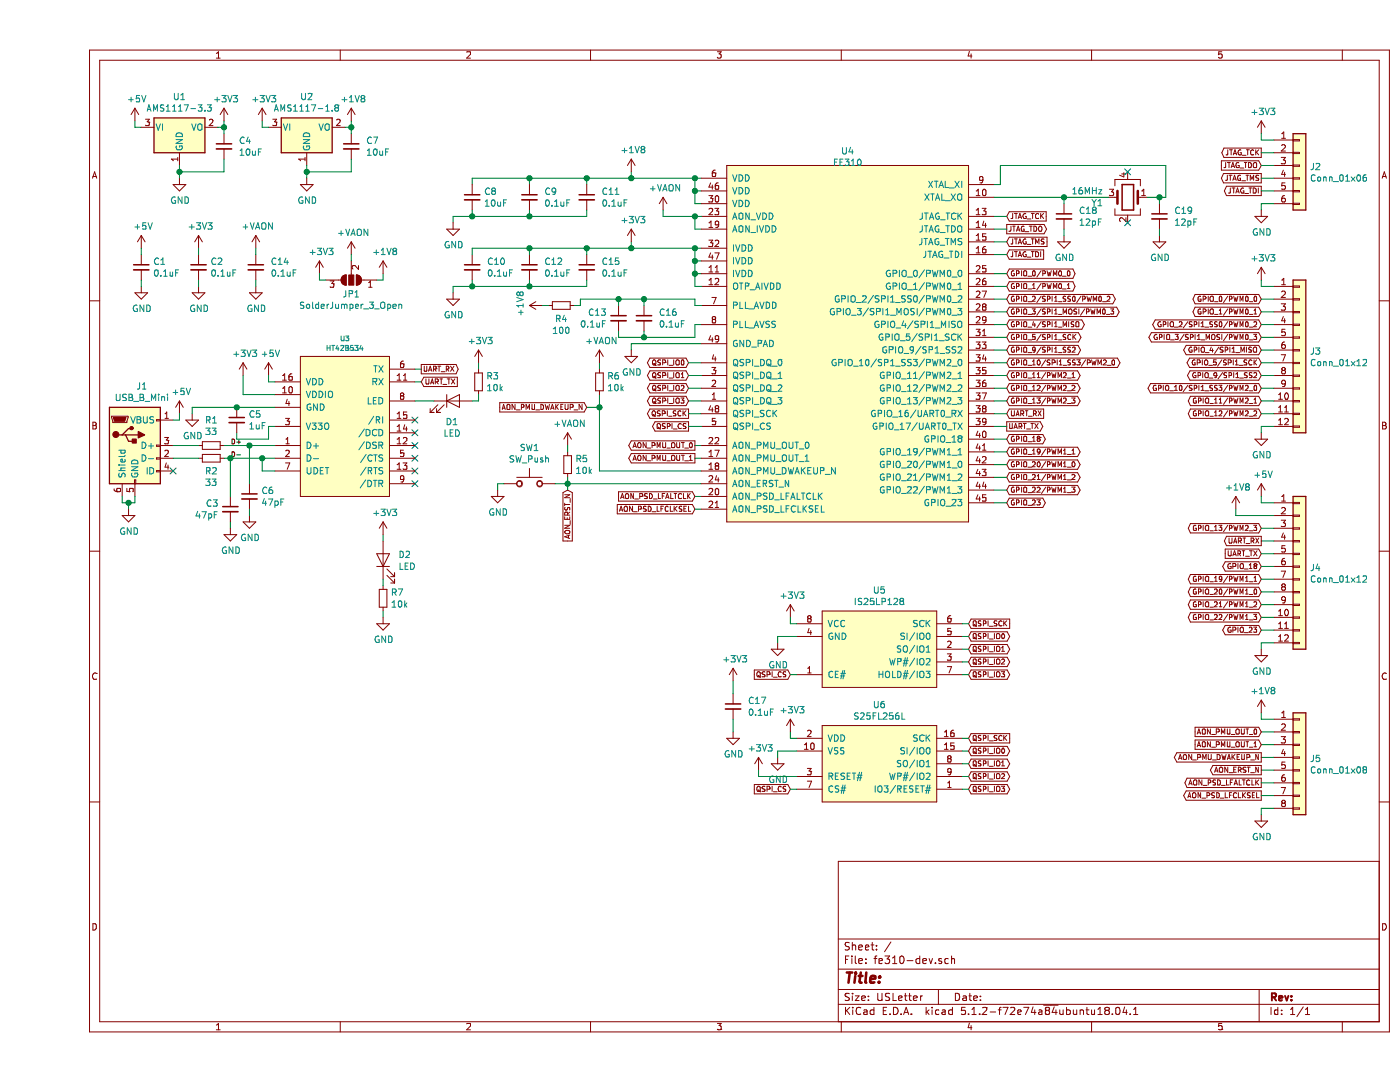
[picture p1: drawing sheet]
EESchema Schematic File Version 4
LIBS:fe310-dev-cache
EELAYER 29 0
EELAYER END
$Descr USLetter 11000 8500
encoding utf-8
Sheet 1 1
Title ""
Date ""
Rev ""
Comp ""
Comment1 ""
Comment2 ""
Comment3 ""
Comment4 ""
$EndDescr
$Comp
L fe310:FE310 U4
U 1 1
P 6350 2700
F 0 "U4" H 6350 4215 50  0000 C CNN
F 1 "FE310" H 6350 4124 50  0000 C CNN
F 2 "Housings_DFN_QFN:QFN-48-1EP_6x6mm_Pitch0.4mm_ThermalVias" H 6350 2750 50  0001 C CNN
F 3 "" H 6350 2750 50  0001 C CNN
	1    6350 2700
	1    0    0    -1  
$EndComp
Wire Wire Line
	5200 1400 5150 1400
Wire Wire Line
	5150 1400 5150 1500
Wire Wire Line
	5150 1500 5200 1500
Wire Wire Line
	5150 1500 5150 1600
Wire Wire Line
	5150 1600 5200 1600
Connection ~ 5150 1500
Connection ~ 5150 1400
Wire Wire Line
	5200 1950 5150 1950
Wire Wire Line
	5150 1950 5150 2050
Wire Wire Line
	5150 2050 5200 2050
Connection ~ 5150 1950
Wire Wire Line
	5150 2050 5150 2150
Wire Wire Line
	5150 2150 5200 2150
Connection ~ 5150 2050
Wire Wire Line
	5150 2150 5150 2250
Wire Wire Line
	5150 2250 5200 2250
Connection ~ 5150 2150
$Comp
L power:GND #PWR0102
U 1 1
P 4650 2750
F 0 "#PWR0102" H 4650 2500 50  0001 C CNN
F 1 "GND" H 4655 2577 50  0000 C CNN
F 2 "" H 4650 2750 50  0001 C CNN
F 3 "" H 4650 2750 50  0001 C CNN
	1    4650 2750
	1    0    0    -1  
$EndComp
$Comp
L Regulator_Linear:AMS1117-1.8 U2
U 1 1
P 2100 1000
F 0 "U2" H 2100 1242 50  0000 C CNN
F 1 "AMS1117-1.8" H 2100 1151 50  0000 C CNN
F 2 "TO_SOT_Packages_SMD:SOT-223-3_TabPin2" H 2100 1200 50  0001 C CNN
F 3 "http://www.advanced-monolithic.com/pdf/ds1117.pdf" H 2200 750 50  0001 C CNN
	1    2100 1000
	1    0    0    -1  
$EndComp
$Comp
L power:+1V8 #PWR0104
U 1 1
P 2450 950
F 0 "#PWR0104" H 2450 800 50  0001 C CNN
F 1 "+1V8" H 2465 1123 50  0000 C CNN
F 2 "" H 2450 950 50  0001 C CNN
F 3 "" H 2450 950 50  0001 C CNN
	1    2450 950 
	1    0    0    -1  
$EndComp
$Comp
L power:+3V3 #PWR0105
U 1 1
P 1750 950
F 0 "#PWR0105" H 1750 800 50  0001 C CNN
F 1 "+3V3" H 1765 1123 50  0000 C CNN
F 2 "" H 1750 950 50  0001 C CNN
F 3 "" H 1750 950 50  0001 C CNN
	1    1750 950 
	1    0    0    -1  
$EndComp
Wire Wire Line
	1800 1000 1750 1000
Wire Wire Line
	1750 1000 1750 950 
Wire Wire Line
	2400 1000 2450 1000
Wire Wire Line
	2450 1000 2450 950 
$Comp
L power:GND #PWR0106
U 1 1
P 2100 1400
F 0 "#PWR0106" H 2100 1150 50  0001 C CNN
F 1 "GND" H 2105 1227 50  0000 C CNN
F 2 "" H 2100 1400 50  0001 C CNN
F 3 "" H 2100 1400 50  0001 C CNN
	1    2100 1400
	1    0    0    -1  
$EndComp
Wire Wire Line
	2100 1400 2100 1350
$Comp
L Device:C_Small C7
U 1 1
P 2450 1150
F 0 "C7" H 2565 1196 50  0000 L CNN
F 1 "10uF" H 2565 1105 50  0000 L CNN
F 2 "Capacitors_SMD:C_0603_HandSoldering" H 2488 1000 50  0001 C CNN
F 3 "~" H 2450 1150 50  0001 C CNN
	1    2450 1150
	1    0    0    -1  
$EndComp
$Comp
L Device:C_Small C4
U 1 1
P 1450 1150
F 0 "C4" H 1565 1196 50  0000 L CNN
F 1 "10uF" H 1565 1105 50  0000 L CNN
F 2 "Capacitors_SMD:C_0603_HandSoldering" H 1488 1000 50  0001 C CNN
F 3 "~" H 1450 1150 50  0001 C CNN
	1    1450 1150
	1    0    0    -1  
$EndComp
Connection ~ 2100 1350
Wire Wire Line
	2100 1350 2100 1300
Wire Wire Line
	2100 1350 2450 1350
$Comp
L Regulator_Linear:AMS1117-3.3 U1
U 1 1
P 1100 1000
F 0 "U1" H 1100 1242 50  0000 C CNN
F 1 "AMS1117-3.3" H 1100 1151 50  0000 C CNN
F 2 "TO_SOT_Packages_SMD:SOT-223-3_TabPin2" H 1100 1200 50  0001 C CNN
F 3 "http://www.advanced-monolithic.com/pdf/ds1117.pdf" H 1200 750 50  0001 C CNN
	1    1100 1000
	1    0    0    -1  
$EndComp
$Comp
L power:+3V3 #PWR0107
U 1 1
P 1450 950
F 0 "#PWR0107" H 1450 800 50  0001 C CNN
F 1 "+3V3" H 1465 1123 50  0000 C CNN
F 2 "" H 1450 950 50  0001 C CNN
F 3 "" H 1450 950 50  0001 C CNN
	1    1450 950 
	1    0    0    -1  
$EndComp
Wire Wire Line
	1400 1000 1450 1000
Wire Wire Line
	1450 1000 1450 950 
Connection ~ 1450 1000
$Comp
L power:+5V #PWR0108
U 1 1
P 750 950
F 0 "#PWR0108" H 750 800 50  0001 C CNN
F 1 "+5V" H 765 1123 50  0000 C CNN
F 2 "" H 750 950 50  0001 C CNN
F 3 "" H 750 950 50  0001 C CNN
	1    750  950 
	1    0    0    -1  
$EndComp
Wire Wire Line
	800  1000 750  1000
$Comp
L power:GND #PWR0109
U 1 1
P 1100 1400
F 0 "#PWR0109" H 1100 1150 50  0001 C CNN
F 1 "GND" H 1105 1227 50  0000 C CNN
F 2 "" H 1100 1400 50  0001 C CNN
F 3 "" H 1100 1400 50  0001 C CNN
	1    1100 1400
	1    0    0    -1  
$EndComp
Wire Wire Line
	1100 1400 1100 1350
Wire Wire Line
	1100 1350 1450 1350
Connection ~ 1100 1350
Wire Wire Line
	1100 1350 1100 1300
$Comp
L fe310:IS25LP128 U5
U 1 1
P 6600 5100
F 0 "U5" H 6600 5565 50  0000 C CNN
F 1 "IS25LP128" H 6600 5474 50  0000 C CNN
F 2 "Housings_SOIC:SO-8_5.3x6.2mm_Pitch1.27mm" H 7150 6000 50  0001 C CNN
F 3 "" H 7150 6000 50  0001 C CNN
	1    6600 5100
	1    0    0    -1  
$EndComp
Text GLabel 7300 4900 2    39   Input ~ 0
QSPI_SCK
Text GLabel 7300 5000 2    39   BiDi ~ 0
QSPI_IO0
Text GLabel 7300 5100 2    39   BiDi ~ 0
QSPI_IO1
Text GLabel 7300 5200 2    39   BiDi ~ 0
QSPI_IO2
Text GLabel 7300 5300 2    39   BiDi ~ 0
QSPI_IO3
Wire Wire Line
	7250 4900 7300 4900
Wire Wire Line
	7300 5000 7250 5000
Wire Wire Line
	7250 5100 7300 5100
Wire Wire Line
	7300 5200 7250 5200
Wire Wire Line
	7250 5300 7300 5300
$Comp
L power:+3V3 #PWR0110
U 1 1
P 5900 4850
F 0 "#PWR0110" H 5900 4700 50  0001 C CNN
F 1 "+3V3" H 5915 5023 50  0000 C CNN
F 2 "" H 5900 4850 50  0001 C CNN
F 3 "" H 5900 4850 50  0001 C CNN
	1    5900 4850
	1    0    0    -1  
$EndComp
Wire Wire Line
	5950 4900 5900 4900
Wire Wire Line
	5900 4900 5900 4850
$Comp
L power:GND #PWR0113
U 1 1
P 5800 5050
F 0 "#PWR0113" H 5800 4800 50  0001 C CNN
F 1 "GND" H 5805 4877 50  0000 C CNN
F 2 "" H 5800 5050 50  0001 C CNN
F 3 "" H 5800 5050 50  0001 C CNN
	1    5800 5050
	1    0    0    -1  
$EndComp
Wire Wire Line
	5950 5000 5800 5000
Wire Wire Line
	5800 5000 5800 5050
$Comp
L power:+3V3 #PWR0114
U 1 1
P 5450 5350
F 0 "#PWR0114" H 5450 5200 50  0001 C CNN
F 1 "+3V3" H 5465 5523 50  0000 C CNN
F 2 "" H 5450 5350 50  0001 C CNN
F 3 "" H 5450 5350 50  0001 C CNN
	1    5450 5350
	1    0    0    -1  
$EndComp
$Comp
L power:GND #PWR0115
U 1 1
P 5450 5750
F 0 "#PWR0115" H 5450 5500 50  0001 C CNN
F 1 "GND" H 5455 5577 50  0000 C CNN
F 2 "" H 5450 5750 50  0001 C CNN
F 3 "" H 5450 5750 50  0001 C CNN
	1    5450 5750
	1    0    0    -1  
$EndComp
$Comp
L Device:C_Small C17
U 1 1
P 5450 5550
F 0 "C17" H 5565 5596 50  0000 L CNN
F 1 "0.1uF" H 5565 5505 50  0000 L CNN
F 2 "Capacitors_SMD:C_0603_HandSoldering" H 5488 5400 50  0001 C CNN
F 3 "~" H 5450 5550 50  0001 C CNN
	1    5450 5550
	1    0    0    -1  
$EndComp
Wire Wire Line
	5450 5750 5450 5650
Text GLabel 5900 5300 0    39   Input ~ 0
QSPI_CS
Wire Wire Line
	5900 5300 5950 5300
Text GLabel 5100 3250 0    39   Output ~ 0
QSPI_SCK
Text GLabel 5100 2850 0    39   BiDi ~ 0
QSPI_IO0
Text GLabel 5100 2950 0    39   BiDi ~ 0
QSPI_IO1
Text GLabel 5100 3050 0    39   BiDi ~ 0
QSPI_IO2
Text GLabel 5100 3150 0    39   BiDi ~ 0
QSPI_IO3
Text GLabel 5100 3350 0    39   Output ~ 0
QSPI_CS
Wire Wire Line
	5100 2850 5200 2850
Wire Wire Line
	5200 2950 5100 2950
Wire Wire Line
	5200 3050 5100 3050
Wire Wire Line
	5200 3150 5100 3150
Wire Wire Line
	5200 3250 5100 3250
Wire Wire Line
	5200 3350 5100 3350
Text GLabel 7600 3250 2    39   Input ~ 0
UART_RX
Text GLabel 7600 3350 2    39   Output ~ 0
UART_TX
Wire Wire Line
	7500 3250 7600 3250
Wire Wire Line
	7600 3350 7500 3350
$Comp
L Device:Crystal_GND24 Y1
U 1 1
P 8550 1550
F 0 "Y1" H 8741 1596 50  0000 L CNN
F 1 "16MHz" H 8741 1505 50  0000 L CNN
F 2 "Crystals:Crystal_SMD_3225-4pin_3.2x2.5mm_HandSoldering" H 8550 1550 50  0001 C CNN
F 3 "~" H 8550 1550 50  0001 C CNN
	1    8550 1550
	-1   0    0    1   
$EndComp
Wire Wire Line
	7500 1450 7550 1450
Wire Wire Line
	7550 1450 7550 1300
Wire Wire Line
	7550 1300 8850 1300
Wire Wire Line
	8850 1300 8850 1550
$Comp
L Device:C_Small C18
U 1 1
P 8050 1700
F 0 "C18" H 8165 1746 50  0000 L CNN
F 1 "12pF" H 8165 1655 50  0000 L CNN
F 2 "Capacitors_SMD:C_0603_HandSoldering" H 8088 1550 50  0001 C CNN
F 3 "~" H 8050 1700 50  0001 C CNN
	1    8050 1700
	1    0    0    -1  
$EndComp
Wire Wire Line
	8050 1550 8400 1550
Text GLabel 7600 1700 2    39   Input ~ 0
JTAG_TCK
Connection ~ 8050 1550
Wire Wire Line
	7500 1550 8050 1550
$Comp
L Device:C_Small C19
U 1 1
P 8800 1700
F 0 "C19" H 8915 1746 50  0000 L CNN
F 1 "12pF" H 8915 1655 50  0000 L CNN
F 2 "Capacitors_SMD:C_0603_HandSoldering" H 8838 1550 50  0001 C CNN
F 3 "~" H 8800 1700 50  0001 C CNN
	1    8800 1700
	1    0    0    -1  
$EndComp
$Comp
L power:GND #PWR0116
U 1 1
P 8050 1850
F 0 "#PWR0116" H 8050 1600 50  0001 C CNN
F 1 "GND" H 8055 1677 50  0000 C CNN
F 2 "" H 8050 1850 50  0001 C CNN
F 3 "" H 8050 1850 50  0001 C CNN
	1    8050 1850
	1    0    0    -1  
$EndComp
$Comp
L power:GND #PWR0117
U 1 1
P 8800 1850
F 0 "#PWR0117" H 8800 1600 50  0001 C CNN
F 1 "GND" H 8805 1677 50  0000 C CNN
F 2 "" H 8800 1850 50  0001 C CNN
F 3 "" H 8800 1850 50  0001 C CNN
	1    8800 1850
	1    0    0    -1  
$EndComp
Text GLabel 7600 1800 2    39   Output ~ 0
JTAG_TDO
Text GLabel 7600 1900 2    39   Input ~ 0
JTAG_TMS
Text GLabel 7600 2000 2    39   Input ~ 0
JTAG_TDI
Wire Wire Line
	7500 1700 7600 1700
Wire Wire Line
	7500 1800 7600 1800
Wire Wire Line
	7500 1900 7600 1900
Wire Wire Line
	7500 2000 7600 2000
NoConn ~ 8550 1750
NoConn ~ 8550 1350
$Comp
L Device:R_Small R5
U 1 1
P 4150 3650
F 0 "R5" H 4209 3696 50  0000 L CNN
F 1 "10k" H 4209 3605 50  0000 L CNN
F 2 "Resistors_SMD:R_0603_HandSoldering" H 4150 3650 50  0001 C CNN
F 3 "~" H 4150 3650 50  0001 C CNN
	1    4150 3650
	1    0    0    -1  
$EndComp
Wire Wire Line
	5200 3800 4150 3800
Wire Wire Line
	4150 3800 4150 3750
$Comp
L Switch:SW_Push SW1
U 1 1
P 3850 3800
F 0 "SW1" H 3850 4085 50  0000 C CNN
F 1 "SW_Push" H 3850 3994 50  0000 C CNN
F 2 "Buttons_Switches_SMD:SW_SPST_PTS645" H 3850 4000 50  0001 C CNN
F 3 "" H 3850 4000 50  0001 C CNN
	1    3850 3800
	1    0    0    -1  
$EndComp
$Comp
L power:GND #PWR0119
U 1 1
P 3600 3850
F 0 "#PWR0119" H 3600 3600 50  0001 C CNN
F 1 "GND" H 3605 3677 50  0000 C CNN
F 2 "" H 3600 3850 50  0001 C CNN
F 3 "" H 3600 3850 50  0001 C CNN
	1    3600 3850
	1    0    0    -1  
$EndComp
Wire Wire Line
	3600 3800 3600 3850
Wire Wire Line
	3600 3800 3650 3800
Wire Wire Line
	4050 3800 4150 3800
Connection ~ 4150 3800
Text GLabel 5150 3500 0    39   Output ~ 0
AON_PMU_OUT_0
Text GLabel 5150 3600 0    39   Output ~ 0
AON_PMU_OUT_1
Text GLabel 4300 3200 0    39   Input ~ 0
AON_PMU_DWAKEUP_N
Text GLabel 5150 3900 0    39   Input ~ 0
AON_PSD_LFALTCLK
Text GLabel 5150 4000 0    39   Input ~ 0
AON_PSD_LFCLKSEL
Wire Wire Line
	5150 4000 5200 4000
Wire Wire Line
	5200 3900 5150 3900
Wire Wire Line
	5200 3600 5150 3600
Wire Wire Line
	5150 3500 5200 3500
$Comp
L Connector:USB_B_Mini J1
U 1 1
P 750 3500
F 0 "J1" H 805 3967 50  0000 C CNN
F 1 "USB_B_Mini" H 805 3876 50  0000 C CNN
F 2 "Connectors:USB_Mini-B" H 900 3450 50  0001 C CNN
F 3 "~" H 900 3450 50  0001 C CNN
	1    750  3500
	1    0    0    -1  
$EndComp
$Comp
L power:GND #PWR0120
U 1 1
P 700 4000
F 0 "#PWR0120" H 700 3750 50  0001 C CNN
F 1 "GND" H 705 3827 50  0000 C CNN
F 2 "" H 700 4000 50  0001 C CNN
F 3 "" H 700 4000 50  0001 C CNN
	1    700  4000
	1    0    0    -1  
$EndComp
Wire Wire Line
	750  3900 750  3950
Wire Wire Line
	750  3950 700  3950
Wire Wire Line
	650  3950 650  3900
Wire Wire Line
	700  4000 700  3950
Connection ~ 700  3950
Wire Wire Line
	1050 3300 1100 3300
NoConn ~ 1050 3700
$Comp
L power:GND #PWR0121
U 1 1
P 1200 3250
F 0 "#PWR0121" H 1200 3000 50  0001 C CNN
F 1 "GND" H 1205 3077 50  0000 C CNN
F 2 "" H 1200 3250 50  0001 C CNN
F 3 "" H 1200 3250 50  0001 C CNN
	1    1200 3250
	1    0    0    -1  
$EndComp
Wire Wire Line
	1200 3200 1200 3250
$Comp
L power:+3V3 #PWR0122
U 1 1
P 1600 2950
F 0 "#PWR0122" H 1600 2800 50  0001 C CNN
F 1 "+3V3" H 1615 3123 50  0000 C CNN
F 2 "" H 1600 2950 50  0001 C CNN
F 3 "" H 1600 2950 50  0001 C CNN
	1    1600 2950
	1    0    0    -1  
$EndComp
Wire Wire Line
	1850 3100 1600 3100
Wire Wire Line
	1600 3100 1600 2950
Text GLabel 3000 3000 2    39   Input ~ 0
UART_TX
Wire Wire Line
	3000 3000 2950 3000
Text GLabel 3000 2900 2    39   Output ~ 0
UART_RX
Wire Wire Line
	2950 2900 3000 2900
Wire Wire Line
	1850 3700 1750 3700
Wire Wire Line
	1750 3700 1750 3600
Wire Wire Line
	1750 3600 1850 3600
NoConn ~ 2950 3800
NoConn ~ 2950 3700
NoConn ~ 2950 3600
NoConn ~ 2950 3500
NoConn ~ 2950 3400
NoConn ~ 2950 3300
Wire Wire Line
	1450 1000 1450 1050
Wire Wire Line
	1450 1250 1450 1350
Wire Wire Line
	2450 1250 2450 1350
Wire Wire Line
	2450 1050 2450 1000
Connection ~ 2450 1000
Wire Wire Line
	5450 5350 5450 5450
Wire Wire Line
	8050 1600 8050 1550
Wire Wire Line
	8700 1550 8800 1550
Wire Wire Line
	8050 1800 8050 1850
Wire Wire Line
	8800 1800 8800 1850
Wire Wire Line
	8800 1600 8800 1550
Connection ~ 8800 1550
Wire Wire Line
	8800 1550 8850 1550
$Comp
L Device:C_Small C2
U 1 1
P 1250 2100
F 0 "C2" H 1342 2146 50  0000 L CNN
F 1 "0.1uF" H 1342 2055 50  0000 L CNN
F 2 "Capacitors_SMD:C_0603_HandSoldering" H 1250 2100 50  0001 C CNN
F 3 "~" H 1250 2100 50  0001 C CNN
	1    1250 2100
	1    0    0    -1  
$EndComp
$Comp
L power:+3V3 #PWR0123
U 1 1
P 1250 1950
F 0 "#PWR0123" H 1250 1800 50  0001 C CNN
F 1 "+3V3" H 1265 2123 50  0000 C CNN
F 2 "" H 1250 1950 50  0001 C CNN
F 3 "" H 1250 1950 50  0001 C CNN
	1    1250 1950
	1    0    0    -1  
$EndComp
Wire Wire Line
	1250 2000 1250 1950
$Comp
L power:GND #PWR0124
U 1 1
P 1250 2250
F 0 "#PWR0124" H 1250 2000 50  0001 C CNN
F 1 "GND" H 1255 2077 50  0000 C CNN
F 2 "" H 1250 2250 50  0001 C CNN
F 3 "" H 1250 2250 50  0001 C CNN
	1    1250 2250
	1    0    0    -1  
$EndComp
Wire Wire Line
	1250 2250 1250 2200
$Comp
L power:GND #PWR0125
U 1 1
P 800 2250
F 0 "#PWR0125" H 800 2000 50  0001 C CNN
F 1 "GND" H 805 2077 50  0000 C CNN
F 2 "" H 800 2250 50  0001 C CNN
F 3 "" H 800 2250 50  0001 C CNN
	1    800  2250
	1    0    0    -1  
$EndComp
$Comp
L power:+5V #PWR0126
U 1 1
P 1100 3250
F 0 "#PWR0126" H 1100 3100 50  0001 C CNN
F 1 "+5V" H 1115 3423 50  0000 C CNN
F 2 "" H 1100 3250 50  0001 C CNN
F 3 "" H 1100 3250 50  0001 C CNN
	1    1100 3250
	1    0    0    -1  
$EndComp
Wire Wire Line
	1100 3300 1100 3250
$Comp
L power:+5V #PWR0127
U 1 1
P 1800 2950
F 0 "#PWR0127" H 1800 2800 50  0001 C CNN
F 1 "+5V" H 1815 3123 50  0000 C CNN
F 2 "" H 1800 2950 50  0001 C CNN
F 3 "" H 1800 2950 50  0001 C CNN
	1    1800 2950
	1    0    0    -1  
$EndComp
Wire Wire Line
	1800 2950 1800 3000
Wire Wire Line
	1800 3000 1850 3000
$Comp
L Device:C_Small C1
U 1 1
P 800 2100
F 0 "C1" H 892 2146 50  0000 L CNN
F 1 "0.1uF" H 892 2055 50  0000 L CNN
F 2 "Capacitors_SMD:C_0603_HandSoldering" H 800 2100 50  0001 C CNN
F 3 "~" H 800 2100 50  0001 C CNN
	1    800  2100
	1    0    0    -1  
$EndComp
Wire Wire Line
	800  2250 800  2200
$Comp
L power:+5V #PWR0128
U 1 1
P 800 1950
F 0 "#PWR0128" H 800 1800 50  0001 C CNN
F 1 "+5V" H 815 2123 50  0000 C CNN
F 2 "" H 800 1950 50  0001 C CNN
F 3 "" H 800 1950 50  0001 C CNN
	1    800  1950
	1    0    0    -1  
$EndComp
Wire Wire Line
	800  2000 800  1950
$Comp
L Device:R_Small R1
U 1 1
P 1350 3500
F 0 "R1" V 1546 3500 50  0000 C CNN
F 1 "33" V 1455 3500 50  0000 C CNN
F 2 "Resistors_SMD:R_0603_HandSoldering" H 1350 3500 50  0001 C CNN
F 3 "~" H 1350 3500 50  0001 C CNN
	1    1350 3500
	0    -1   -1   0   
$EndComp
$Comp
L Device:R_Small R2
U 1 1
P 1350 3600
F 0 "R2" V 1246 3600 50  0000 C CNN
F 1 "33" V 1155 3600 50  0000 C CNN
F 2 "Resistors_SMD:R_0603_HandSoldering" H 1350 3600 50  0001 C CNN
F 3 "~" H 1350 3600 50  0001 C CNN
	1    1350 3600
	0    -1   -1   0   
$EndComp
Wire Wire Line
	1050 3500 1250 3500
Wire Wire Line
	1050 3600 1250 3600
Connection ~ 1750 3600
Wire Wire Line
	1450 3500 1650 3500
Wire Wire Line
	700  3950 650  3950
$Comp
L Device:C_Small C5
U 1 1
P 1550 3300
F 0 "C5" H 1642 3346 50  0000 L CNN
F 1 "1uF" H 1642 3255 50  0000 L CNN
F 2 "Capacitors_SMD:C_0603_HandSoldering" H 1550 3300 50  0001 C CNN
F 3 "~" H 1550 3300 50  0001 C CNN
	1    1550 3300
	1    0    0    -1  
$EndComp
Wire Wire Line
	1550 3450 1550 3400
Wire Wire Line
	1200 3200 1550 3200
Connection ~ 1550 3200
Wire Wire Line
	1550 3200 1850 3200
$Comp
L Device:LED D1
U 1 1
P 3250 3150
F 0 "D1" H 3241 2988 50  0000 C CNN
F 1 "LED" H 3241 2897 50  0000 C CNN
F 2 "LEDs:LED_0603_HandSoldering" H 3250 3150 50  0001 C CNN
F 3 "~" H 3250 3150 50  0001 C CNN
	1    3250 3150
	1    0    0    -1  
$EndComp
Wire Wire Line
	2950 3150 3100 3150
$Comp
L Device:R_Small R3
U 1 1
P 3450 3000
F 0 "R3" H 3509 3046 50  0000 L CNN
F 1 "10k" H 3509 2955 50  0000 L CNN
F 2 "Resistors_SMD:R_0603_HandSoldering" H 3450 3000 50  0001 C CNN
F 3 "~" H 3450 3000 50  0001 C CNN
	1    3450 3000
	1    0    0    -1  
$EndComp
Wire Wire Line
	3400 3150 3450 3150
Wire Wire Line
	3450 3150 3450 3100
$Comp
L power:+3V3 #PWR0129
U 1 1
P 3450 2850
F 0 "#PWR0129" H 3450 2700 50  0001 C CNN
F 1 "+3V3" H 3465 3023 50  0000 C CNN
F 2 "" H 3450 2850 50  0001 C CNN
F 3 "" H 3450 2850 50  0001 C CNN
	1    3450 2850
	1    0    0    -1  
$EndComp
Wire Wire Line
	3450 2850 3450 2900
$Comp
L fe310:HT42B534 U3
U 1 1
P 2400 3350
F 0 "U3" H 2400 4041 39  0000 C CNN
F 1 "HT42B534" H 2400 3966 39  0000 C CNN
F 2 "Housings_SOIC:SOIC-16_3.9x9.9mm_Pitch1.27mm" H 2400 3400 39  0001 C CNN
F 3 "" H 2400 3400 39  0001 C CNN
	1    2400 3350
	1    0    0    -1  
$EndComp
Wire Wire Line
	1850 3350 1800 3350
Wire Wire Line
	1800 3350 1800 3450
Wire Wire Line
	1800 3450 1550 3450
$Comp
L Device:C_Small C6
U 1 1
P 1650 3900
F 0 "C6" H 1742 3946 50  0000 L CNN
F 1 "47pF" H 1742 3855 50  0000 L CNN
F 2 "Capacitors_SMD:C_0603_HandSoldering" H 1650 3900 50  0001 C CNN
F 3 "~" H 1650 3900 50  0001 C CNN
	1    1650 3900
	1    0    0    -1  
$EndComp
Wire Wire Line
	1450 3600 1500 3600
$Comp
L Device:C_Small C3
U 1 1
P 1500 4000
F 0 "C3" H 1409 4046 50  0000 R CNN
F 1 "47pF" H 1409 3955 50  0000 R CNN
F 2 "Capacitors_SMD:C_0603_HandSoldering" H 1500 4000 50  0001 C CNN
F 3 "~" H 1500 4000 50  0001 C CNN
	1    1500 4000
	1    0    0    -1  
$EndComp
Wire Wire Line
	1500 3900 1500 3600
Connection ~ 1500 3600
Wire Wire Line
	1500 3600 1750 3600
Wire Wire Line
	1650 3800 1650 3500
Connection ~ 1650 3500
Wire Wire Line
	1650 3500 1850 3500
$Comp
L power:GND #PWR0130
U 1 1
P 1500 4150
F 0 "#PWR0130" H 1500 3900 50  0001 C CNN
F 1 "GND" H 1505 3977 50  0000 C CNN
F 2 "" H 1500 4150 50  0001 C CNN
F 3 "" H 1500 4150 50  0001 C CNN
	1    1500 4150
	1    0    0    -1  
$EndComp
Wire Wire Line
	1500 4150 1500 4100
$Comp
L power:GND #PWR0131
U 1 1
P 1650 4050
F 0 "#PWR0131" H 1650 3800 50  0001 C CNN
F 1 "GND" H 1655 3877 50  0000 C CNN
F 2 "" H 1650 4050 50  0001 C CNN
F 3 "" H 1650 4050 50  0001 C CNN
	1    1650 4050
	1    0    0    -1  
$EndComp
Wire Wire Line
	1650 4050 1650 4000
Wire Wire Line
	4400 3100 4400 3200
Wire Wire Line
	4400 3700 5200 3700
Wire Wire Line
	4300 3200 4400 3200
Connection ~ 4400 3200
Wire Wire Line
	4400 3200 4400 3700
$Comp
L Device:R_Small R6
U 1 1
P 4400 3000
F 0 "R6" H 4459 3046 50  0000 L CNN
F 1 "10k" H 4459 2955 50  0000 L CNN
F 2 "Resistors_SMD:R_0603_HandSoldering" H 4400 3000 50  0001 C CNN
F 3 "~" H 4400 3000 50  0001 C CNN
	1    4400 3000
	1    0    0    -1  
$EndComp
Wire Wire Line
	4400 2900 4400 2850
$Comp
L Connector_Generic:Conn_01x12 J3
U 1 1
P 9900 2750
F 0 "J3" H 9980 2742 50  0000 L CNN
F 1 "Conn_01x12" H 9980 2651 50  0000 L CNN
F 2 "Pin_Headers:Pin_Header_Straight_1x12_Pitch2.54mm" H 9900 2750 50  0001 C CNN
F 3 "~" H 9900 2750 50  0001 C CNN
	1    9900 2750
	1    0    0    -1  
$EndComp
$Comp
L Connector_Generic:Conn_01x06 J2
U 1 1
P 9900 1300
F 0 "J2" H 9980 1292 50  0000 L CNN
F 1 "Conn_01x06" H 9980 1201 50  0000 L CNN
F 2 "Pin_Headers:Pin_Header_Straight_1x06_Pitch2.54mm" H 9900 1300 50  0001 C CNN
F 3 "~" H 9900 1300 50  0001 C CNN
	1    9900 1300
	1    0    0    -1  
$EndComp
Text GLabel 9600 1200 0    39   Output ~ 0
JTAG_TCK
Text GLabel 9600 1300 0    39   Input ~ 0
JTAG_TDO
Text GLabel 9600 1400 0    39   Output ~ 0
JTAG_TMS
Text GLabel 9600 1500 0    39   Output ~ 0
JTAG_TDI
Wire Wire Line
	9600 1200 9700 1200
Wire Wire Line
	9700 1300 9600 1300
Wire Wire Line
	9600 1400 9700 1400
Wire Wire Line
	9600 1500 9700 1500
$Comp
L power:GND #PWR0133
U 1 1
P 9600 1650
F 0 "#PWR0133" H 9600 1400 50  0001 C CNN
F 1 "GND" H 9605 1477 50  0000 C CNN
F 2 "" H 9600 1650 50  0001 C CNN
F 3 "" H 9600 1650 50  0001 C CNN
	1    9600 1650
	1    0    0    -1  
$EndComp
Wire Wire Line
	9700 1600 9600 1600
Wire Wire Line
	9600 1600 9600 1650
$Comp
L power:+3V3 #PWR0134
U 1 1
P 9600 1050
F 0 "#PWR0134" H 9600 900 50  0001 C CNN
F 1 "+3V3" H 9615 1223 50  0000 C CNN
F 2 "" H 9600 1050 50  0001 C CNN
F 3 "" H 9600 1050 50  0001 C CNN
	1    9600 1050
	1    0    0    -1  
$EndComp
Wire Wire Line
	9700 1100 9600 1100
Wire Wire Line
	9600 1100 9600 1050
Text GLabel 7600 2150 2    39   BiDi ~ 0
GPIO_0/PWM0_0
Text GLabel 7600 2250 2    39   BiDi ~ 0
GPIO_1/PWM0_1
Text GLabel 7600 2350 2    39   BiDi ~ 0
GPIO_2/SPI1_SS0/PWM0_2
Text GLabel 7600 2450 2    39   BiDi ~ 0
GPIO_3/SPI1_MOSI/PWM0_3
Text GLabel 7600 2550 2    39   BiDi ~ 0
GPIO_4/SPI1_MISO
Text GLabel 7600 2650 2    39   BiDi ~ 0
GPIO_5/SPI1_SCK
Text GLabel 7600 2750 2    39   BiDi ~ 0
GPIO_9/SPI1_SS2
Text GLabel 7600 2850 2    39   BiDi ~ 0
GPIO_10/SPI1_SS3/PWM2_0
Text GLabel 7600 2950 2    39   BiDi ~ 0
GPIO_11/PWM2_1
Text GLabel 7600 3050 2    39   BiDi ~ 0
GPIO_12/PWM2_2
Text GLabel 7600 3150 2    39   BiDi ~ 0
GPIO_13/PWM2_3
Text GLabel 7600 3450 2    39   BiDi ~ 0
GPIO_18
Text GLabel 7600 3550 2    39   BiDi ~ 0
GPIO_19/PWM1_1
Text GLabel 7600 3650 2    39   BiDi ~ 0
GPIO_20/PWM1_0
Text GLabel 7600 3750 2    39   BiDi ~ 0
GPIO_21/PWM1_2
Text GLabel 7600 3850 2    39   BiDi ~ 0
GPIO_22/PWM1_3
Text GLabel 7600 3950 2    39   BiDi ~ 0
GPIO_23
Wire Wire Line
	7500 2150 7600 2150
Wire Wire Line
	7500 2250 7600 2250
Wire Wire Line
	7500 2350 7600 2350
Wire Wire Line
	7500 2450 7600 2450
Wire Wire Line
	7500 2550 7600 2550
Wire Wire Line
	7500 2650 7600 2650
Wire Wire Line
	7500 2750 7600 2750
Wire Wire Line
	7500 2850 7600 2850
Wire Wire Line
	7500 2950 7600 2950
Wire Wire Line
	7500 3050 7600 3050
Wire Wire Line
	7500 3150 7600 3150
Wire Wire Line
	7500 3450 7600 3450
Wire Wire Line
	7600 3550 7500 3550
Wire Wire Line
	7500 3650 7600 3650
Wire Wire Line
	7500 3750 7600 3750
Wire Wire Line
	7500 3850 7600 3850
Wire Wire Line
	7500 3950 7600 3950
Text GLabel 9600 2350 0    39   BiDi ~ 0
GPIO_0/PWM0_0
Text GLabel 9600 2450 0    39   BiDi ~ 0
GPIO_1/PWM0_1
Text GLabel 9600 2550 0    39   BiDi ~ 0
GPIO_2/SPI1_SS0/PWM0_2
Text GLabel 9600 2650 0    39   BiDi ~ 0
GPIO_3/SPI1_MOSI/PWM0_3
Text GLabel 9600 2750 0    39   BiDi ~ 0
GPIO_4/SPI1_MISO
Text GLabel 9600 2850 0    39   BiDi ~ 0
GPIO_5/SPI1_SCK
Text GLabel 9600 2950 0    39   BiDi ~ 0
GPIO_9/SPI1_SS2
Text GLabel 9600 3050 0    39   BiDi ~ 0
GPIO_10/SPI1_SS3/PWM2_0
Text GLabel 9600 3150 0    39   BiDi ~ 0
GPIO_11/PWM2_1
Text GLabel 9600 3250 0    39   BiDi ~ 0
GPIO_12/PWM2_2
$Comp
L Connector_Generic:Conn_01x12 J4
U 1 1
P 9900 4450
F 0 "J4" H 9980 4442 50  0000 L CNN
F 1 "Conn_01x12" H 9980 4351 50  0000 L CNN
F 2 "Pin_Headers:Pin_Header_Straight_1x12_Pitch2.54mm" H 9900 4450 50  0001 C CNN
F 3 "~" H 9900 4450 50  0001 C CNN
	1    9900 4450
	1    0    0    -1  
$EndComp
Text GLabel 9600 4150 0    39   BiDi ~ 0
GPIO_13/PWM2_3
Text GLabel 9600 4250 0    39   Output ~ 0
UART_RX
Text GLabel 9600 4350 0    39   Input ~ 0
UART_TX
Text GLabel 9600 4450 0    39   BiDi ~ 0
GPIO_18
Text GLabel 9600 4550 0    39   BiDi ~ 0
GPIO_19/PWM1_1
Text GLabel 9600 4650 0    39   BiDi ~ 0
GPIO_20/PWM1_0
Text GLabel 9600 4750 0    39   BiDi ~ 0
GPIO_21/PWM1_2
Text GLabel 9600 4850 0    39   BiDi ~ 0
GPIO_22/PWM1_3
Text GLabel 9600 4950 0    39   BiDi ~ 0
GPIO_23
$Comp
L power:GND #PWR0135
U 1 1
P 9600 3400
F 0 "#PWR0135" H 9600 3150 50  0001 C CNN
F 1 "GND" H 9605 3227 50  0000 C CNN
F 2 "" H 9600 3400 50  0001 C CNN
F 3 "" H 9600 3400 50  0001 C CNN
	1    9600 3400
	1    0    0    -1  
$EndComp
Wire Wire Line
	9600 3400 9600 3350
Wire Wire Line
	9600 3350 9700 3350
Wire Wire Line
	9600 3250 9700 3250
Wire Wire Line
	9600 3150 9700 3150
Wire Wire Line
	9600 3050 9700 3050
Wire Wire Line
	9600 2950 9700 2950
Wire Wire Line
	9600 2850 9700 2850
Wire Wire Line
	9600 2750 9700 2750
Wire Wire Line
	9600 2650 9700 2650
Wire Wire Line
	9600 2550 9700 2550
Wire Wire Line
	9600 2450 9700 2450
Wire Wire Line
	9600 2350 9700 2350
$Comp
L power:+3V3 #PWR0136
U 1 1
P 9600 2200
F 0 "#PWR0136" H 9600 2050 50  0001 C CNN
F 1 "+3V3" H 9615 2373 50  0000 C CNN
F 2 "" H 9600 2200 50  0001 C CNN
F 3 "" H 9600 2200 50  0001 C CNN
	1    9600 2200
	1    0    0    -1  
$EndComp
Wire Wire Line
	9600 2200 9600 2250
Wire Wire Line
	9600 2250 9700 2250
$Comp
L power:+1V8 #PWR0137
U 1 1
P 9400 4000
F 0 "#PWR0137" H 9400 3850 50  0001 C CNN
F 1 "+1V8" H 9415 4173 50  0000 C CNN
F 2 "" H 9400 4000 50  0001 C CNN
F 3 "" H 9400 4000 50  0001 C CNN
	1    9400 4000
	1    0    0    -1  
$EndComp
$Comp
L power:+5V #PWR0138
U 1 1
P 9600 3900
F 0 "#PWR0138" H 9600 3750 50  0001 C CNN
F 1 "+5V" H 9615 4073 50  0000 C CNN
F 2 "" H 9600 3900 50  0001 C CNN
F 3 "" H 9600 3900 50  0001 C CNN
	1    9600 3900
	1    0    0    -1  
$EndComp
Wire Wire Line
	9600 3900 9600 3950
Wire Wire Line
	9600 3950 9700 3950
Wire Wire Line
	9700 4050 9400 4050
Wire Wire Line
	9400 4050 9400 4000
Wire Wire Line
	9600 4150 9700 4150
Wire Wire Line
	9700 4250 9600 4250
Wire Wire Line
	9600 4350 9700 4350
Wire Wire Line
	9700 4450 9600 4450
Wire Wire Line
	9600 4550 9700 4550
Wire Wire Line
	9600 4650 9700 4650
Wire Wire Line
	9600 4750 9700 4750
Wire Wire Line
	9700 4850 9600 4850
Wire Wire Line
	9600 4950 9700 4950
$Comp
L power:GND #PWR0139
U 1 1
P 9600 5100
F 0 "#PWR0139" H 9600 4850 50  0001 C CNN
F 1 "GND" H 9605 4927 50  0000 C CNN
F 2 "" H 9600 5100 50  0001 C CNN
F 3 "" H 9600 5100 50  0001 C CNN
	1    9600 5100
	1    0    0    -1  
$EndComp
Wire Wire Line
	9700 5050 9600 5050
Wire Wire Line
	9600 5050 9600 5100
Wire Wire Line
	9600 5750 9700 5750
Wire Wire Line
	9700 5850 9600 5850
Wire Wire Line
	9600 5950 9700 5950
Wire Wire Line
	9600 6050 9700 6050
$Comp
L power:GND #PWR0140
U 1 1
P 9600 6400
F 0 "#PWR0140" H 9600 6150 50  0001 C CNN
F 1 "GND" H 9605 6227 50  0000 C CNN
F 2 "" H 9600 6400 50  0001 C CNN
F 3 "" H 9600 6400 50  0001 C CNN
	1    9600 6400
	1    0    0    -1  
$EndComp
Wire Wire Line
	9700 6350 9600 6350
Wire Wire Line
	9600 6350 9600 6400
Wire Wire Line
	9700 5650 9600 5650
Wire Wire Line
	9600 5650 9600 5600
$Comp
L power:+1V8 #PWR0141
U 1 1
P 9600 5600
F 0 "#PWR0141" H 9600 5450 50  0001 C CNN
F 1 "+1V8" H 9615 5773 50  0000 C CNN
F 2 "" H 9600 5600 50  0001 C CNN
F 3 "" H 9600 5600 50  0001 C CNN
	1    9600 5600
	1    0    0    -1  
$EndComp
$Comp
L Connector_Generic:Conn_01x08 J5
U 1 1
P 9900 5950
F 0 "J5" H 9980 5942 50  0000 L CNN
F 1 "Conn_01x08" H 9980 5851 50  0000 L CNN
F 2 "Pin_Headers:Pin_Header_Straight_1x08_Pitch2.54mm" H 9900 5950 50  0001 C CNN
F 3 "~" H 9900 5950 50  0001 C CNN
	1    9900 5950
	1    0    0    -1  
$EndComp
Text GLabel 9600 5750 0    39   Input ~ 0
AON_PMU_OUT_0
Text GLabel 9600 5850 0    39   Input ~ 0
AON_PMU_OUT_1
Text GLabel 9600 5950 0    39   Output ~ 0
AON_PMU_DWAKEUP_N
Text GLabel 9600 6150 0    39   Output ~ 0
AON_PSD_LFALTCLK
Text GLabel 9600 6250 0    39   Output ~ 0
AON_PSD_LFCLKSEL
Text GLabel 4150 3850 3    39   Input ~ 0
AON_ERST_N
Text GLabel 9600 6050 0    39   Output ~ 0
AON_ERST_N
Wire Wire Line
	9700 6150 9600 6150
Wire Wire Line
	9600 6250 9700 6250
Wire Wire Line
	4150 3800 4150 3850
Wire Wire Line
	4650 2750 4650 2700
Wire Wire Line
	4650 2700 5200 2700
$Comp
L Device:C_Small C15
U 1 1
P 4300 2100
F 0 "C15" H 4415 2146 50  0000 L CNN
F 1 "0.1uF" H 4415 2055 50  0000 L CNN
F 2 "Capacitors_SMD:C_0603_HandSoldering" H 4338 1950 50  0001 C CNN
F 3 "~" H 4300 2100 50  0001 C CNN
	1    4300 2100
	1    0    0    -1  
$EndComp
$Comp
L Device:C_Small C12
U 1 1
P 3850 2100
F 0 "C12" H 3965 2146 50  0000 L CNN
F 1 "0.1uF" H 3965 2055 50  0000 L CNN
F 2 "Capacitors_SMD:C_0603_HandSoldering" H 3888 1950 50  0001 C CNN
F 3 "~" H 3850 2100 50  0001 C CNN
	1    3850 2100
	1    0    0    -1  
$EndComp
$Comp
L Device:C_Small C10
U 1 1
P 3400 2100
F 0 "C10" H 3515 2146 50  0000 L CNN
F 1 "0.1uF" H 3515 2055 50  0000 L CNN
F 2 "Capacitors_SMD:C_0603_HandSoldering" H 3438 1950 50  0001 C CNN
F 3 "~" H 3400 2100 50  0001 C CNN
	1    3400 2100
	1    0    0    -1  
$EndComp
Wire Wire Line
	4300 2250 4300 2200
Wire Wire Line
	3850 2200 3850 2250
Wire Wire Line
	3850 2250 4300 2250
Wire Wire Line
	3850 2250 3400 2250
Wire Wire Line
	3400 2250 3400 2200
Connection ~ 3850 2250
$Comp
L power:+1V8 #PWR0142
U 1 1
P 3950 2400
F 0 "#PWR0142" H 3950 2250 50  0001 C CNN
F 1 "+1V8" H 3965 2573 50  0000 C CNN
F 2 "" H 3950 2400 50  0001 C CNN
F 3 "" H 3950 2400 50  0001 C CNN
	1    3950 2400
	0    -1   -1   0   
$EndComp
$Comp
L Device:C_Small C16
U 1 1
P 4750 2500
F 0 "C16" H 4865 2546 50  0000 L CNN
F 1 "0.1uF" H 4865 2455 50  0000 L CNN
F 2 "Capacitors_SMD:C_0603_HandSoldering" H 4788 2350 50  0001 C CNN
F 3 "~" H 4750 2500 50  0001 C CNN
	1    4750 2500
	1    0    0    -1  
$EndComp
Wire Wire Line
	5200 2550 5150 2550
Wire Wire Line
	5150 2550 5150 2650
Wire Wire Line
	5150 2650 4750 2650
Wire Wire Line
	4750 2650 4750 2600
Wire Wire Line
	5200 2400 5150 2400
Wire Wire Line
	5150 2400 5150 2350
Wire Wire Line
	5150 2350 4750 2350
Wire Wire Line
	4750 2350 4750 2400
Wire Wire Line
	4750 2350 4550 2350
Wire Wire Line
	4250 2350 4250 2400
Wire Wire Line
	4250 2400 4200 2400
Connection ~ 4750 2350
$Comp
L Device:C_Small C13
U 1 1
P 4550 2500
F 0 "C13" H 4459 2546 50  0000 R CNN
F 1 "0.1uF" H 4459 2455 50  0000 R CNN
F 2 "Capacitors_SMD:C_0603_HandSoldering" H 4588 2350 50  0001 C CNN
F 3 "~" H 4550 2500 50  0001 C CNN
	1    4550 2500
	1    0    0    -1  
$EndComp
Wire Wire Line
	4750 2650 4550 2650
Wire Wire Line
	4550 2650 4550 2600
Connection ~ 4750 2650
Wire Wire Line
	4550 2400 4550 2350
Connection ~ 4550 2350
Wire Wire Line
	4550 2350 4250 2350
$Comp
L Device:R_Small R4
U 1 1
P 4100 2400
F 0 "R4" V 4204 2400 50  0000 C CNN
F 1 "100" V 4295 2400 50  0000 C CNN
F 2 "Resistors_SMD:R_0603_HandSoldering" H 4100 2400 50  0001 C CNN
F 3 "~" H 4100 2400 50  0001 C CNN
	1    4100 2400
	0    1    1    0   
$EndComp
Wire Wire Line
	3950 2400 4000 2400
$Comp
L Device:C_Small C14
U 1 1
P 1700 2100
F 0 "C14" H 1815 2146 50  0000 L CNN
F 1 "0.1uF" H 1815 2055 50  0000 L CNN
F 2 "Capacitors_SMD:C_0603_HandSoldering" H 1738 1950 50  0001 C CNN
F 3 "~" H 1700 2100 50  0001 C CNN
	1    1700 2100
	1    0    0    -1  
$EndComp
Wire Wire Line
	4300 1950 4300 2000
Wire Wire Line
	4300 1950 3850 1950
Wire Wire Line
	3850 1950 3850 2000
Connection ~ 4300 1950
Wire Wire Line
	3850 1950 3400 1950
Wire Wire Line
	3400 1950 3400 2000
Connection ~ 3850 1950
$Comp
L Device:LED D2
U 1 1
P 2700 4400
F 0 "D2" V 2738 4283 50  0000 R CNN
F 1 "LED" V 2647 4283 50  0000 R CNN
F 2 "LEDs:LED_0603_HandSoldering" H 2700 4400 50  0001 C CNN
F 3 "~" H 2700 4400 50  0001 C CNN
	1    2700 4400
	0    -1   -1   0   
$EndComp
$Comp
L Device:R_Small R7
U 1 1
P 2700 4700
F 0 "R7" H 2759 4746 50  0000 L CNN
F 1 "10k" H 2759 4655 50  0000 L CNN
F 2 "Resistors_SMD:R_0603_HandSoldering" H 2700 4700 50  0001 C CNN
F 3 "~" H 2700 4700 50  0001 C CNN
	1    2700 4700
	1    0    0    -1  
$EndComp
Wire Wire Line
	2700 4600 2700 4550
$Comp
L power:GND #PWR0144
U 1 1
P 2700 4850
F 0 "#PWR0144" H 2700 4600 50  0001 C CNN
F 1 "GND" H 2705 4677 50  0000 C CNN
F 2 "" H 2700 4850 50  0001 C CNN
F 3 "" H 2700 4850 50  0001 C CNN
	1    2700 4850
	1    0    0    -1  
$EndComp
Wire Wire Line
	2700 4850 2700 4800
$Comp
L power:+3V3 #PWR0145
U 1 1
P 2700 4200
F 0 "#PWR0145" H 2700 4050 50  0001 C CNN
F 1 "+3V3" H 2715 4373 50  0000 C CNN
F 2 "" H 2700 4200 50  0001 C CNN
F 3 "" H 2700 4200 50  0001 C CNN
	1    2700 4200
	1    0    0    -1  
$EndComp
Wire Wire Line
	2700 4250 2700 4200
Connection ~ 3400 2250
Text Label 1500 3500 0    39   ~ 0
D+
Text Label 1500 3600 0    39   ~ 0
D-
$Comp
L fe310:S25FL256L U6
U 1 1
P 6600 6000
F 0 "U6" H 6600 6465 50  0000 C CNN
F 1 "S25FL256L" H 6600 6374 50  0000 C CNN
F 2 "Housings_SOIC:SOIC-16W_7.5x10.3mm_Pitch1.27mm" H 6600 6000 50  0001 C CNN
F 3 "" H 6600 6000 50  0001 C CNN
	1    6600 6000
	1    0    0    -1  
$EndComp
$Comp
L power:+3V3 #PWR0111
U 1 1
P 5900 5750
F 0 "#PWR0111" H 5900 5600 50  0001 C CNN
F 1 "+3V3" H 5915 5923 50  0000 C CNN
F 2 "" H 5900 5750 50  0001 C CNN
F 3 "" H 5900 5750 50  0001 C CNN
	1    5900 5750
	1    0    0    -1  
$EndComp
Wire Wire Line
	5950 5800 5900 5800
Wire Wire Line
	5900 5800 5900 5750
$Comp
L power:GND #PWR0112
U 1 1
P 5800 5950
F 0 "#PWR0112" H 5800 5700 50  0001 C CNN
F 1 "GND" H 5805 5777 50  0000 C CNN
F 2 "" H 5800 5950 50  0001 C CNN
F 3 "" H 5800 5950 50  0001 C CNN
	1    5800 5950
	1    0    0    -1  
$EndComp
Wire Wire Line
	5950 5900 5800 5900
Wire Wire Line
	5800 5900 5800 5950
Text GLabel 5900 6200 0    39   Input ~ 0
QSPI_CS
Wire Wire Line
	5900 6200 5950 6200
$Comp
L power:+3V3 #PWR0146
U 1 1
P 5650 6050
F 0 "#PWR0146" H 5650 5900 50  0001 C CNN
F 1 "+3V3" H 5665 6223 50  0000 C CNN
F 2 "" H 5650 6050 50  0001 C CNN
F 3 "" H 5650 6050 50  0001 C CNN
	1    5650 6050
	1    0    0    -1  
$EndComp
Wire Wire Line
	5950 6100 5650 6100
Wire Wire Line
	5650 6100 5650 6050
Text GLabel 7300 5800 2    39   Input ~ 0
QSPI_SCK
Text GLabel 7300 5900 2    39   BiDi ~ 0
QSPI_IO0
Text GLabel 7300 6000 2    39   BiDi ~ 0
QSPI_IO1
Text GLabel 7300 6100 2    39   BiDi ~ 0
QSPI_IO2
Text GLabel 7300 6200 2    39   BiDi ~ 0
QSPI_IO3
Wire Wire Line
	7250 5800 7300 5800
Wire Wire Line
	7300 5900 7250 5900
Wire Wire Line
	7250 6000 7300 6000
Wire Wire Line
	7300 6100 7250 6100
Wire Wire Line
	7250 6200 7300 6200
$Comp
L fe310:+VAON #PWR0147
U 1 1
P 1700 1950
F 0 "#PWR0147" H 1700 1800 50  0001 C CNN
F 1 "+VAON" H 1715 2123 50  0000 C CNN
F 2 "" H 1700 1950 50  0001 C CNN
F 3 "" H 1700 1950 50  0001 C CNN
	1    1700 1950
	1    0    0    -1  
$EndComp
Wire Wire Line
	1700 2000 1700 1950
$Comp
L power:GND #PWR0148
U 1 1
P 1700 2250
F 0 "#PWR0148" H 1700 2000 50  0001 C CNN
F 1 "GND" H 1705 2077 50  0000 C CNN
F 2 "" H 1700 2250 50  0001 C CNN
F 3 "" H 1700 2250 50  0001 C CNN
	1    1700 2250
	1    0    0    -1  
$EndComp
Wire Wire Line
	1700 2250 1700 2200
Wire Wire Line
	3250 2250 3400 2250
Wire Wire Line
	3250 2250 3250 2300
$Comp
L power:GND #PWR0149
U 1 1
P 3250 2300
F 0 "#PWR0149" H 3250 2050 50  0001 C CNN
F 1 "GND" H 3255 2127 50  0000 C CNN
F 2 "" H 3250 2300 50  0001 C CNN
F 3 "" H 3250 2300 50  0001 C CNN
	1    3250 2300
	1    0    0    -1  
$EndComp
Wire Wire Line
	4650 1400 5150 1400
Connection ~ 4650 1400
Wire Wire Line
	4650 1400 4650 1350
$Comp
L power:+1V8 #PWR0101
U 1 1
P 4650 1350
F 0 "#PWR0101" H 4650 1200 50  0001 C CNN
F 1 "+1V8" H 4665 1523 50  0000 C CNN
F 2 "" H 4650 1350 50  0001 C CNN
F 3 "" H 4650 1350 50  0001 C CNN
	1    4650 1350
	1    0    0    -1  
$EndComp
Wire Wire Line
	3250 1750 3250 1700
$Comp
L power:GND #PWR0143
U 1 1
P 3250 1750
F 0 "#PWR0143" H 3250 1500 50  0001 C CNN
F 1 "GND" H 3255 1577 50  0000 C CNN
F 2 "" H 3250 1750 50  0001 C CNN
F 3 "" H 3250 1750 50  0001 C CNN
	1    3250 1750
	1    0    0    -1  
$EndComp
Connection ~ 3400 1700
Wire Wire Line
	3250 1700 3400 1700
Wire Wire Line
	3400 1700 3400 1650
Wire Wire Line
	3400 1400 3400 1450
$Comp
L Device:C_Small C8
U 1 1
P 3400 1550
F 0 "C8" H 3492 1596 50  0000 L CNN
F 1 "10uF" H 3492 1505 50  0000 L CNN
F 2 "Capacitors_SMD:C_0603_HandSoldering" H 3438 1400 50  0001 C CNN
F 3 "~" H 3400 1550 50  0001 C CNN
	1    3400 1550
	1    0    0    -1  
$EndComp
Connection ~ 3850 1400
Wire Wire Line
	3850 1400 3400 1400
Connection ~ 3850 1700
Wire Wire Line
	3400 1700 3850 1700
Wire Wire Line
	3850 1700 3850 1650
Wire Wire Line
	3850 1400 3850 1450
$Comp
L Device:C_Small C9
U 1 1
P 3850 1550
F 0 "C9" H 3965 1596 50  0000 L CNN
F 1 "0.1uF" H 3965 1505 50  0000 L CNN
F 2 "Capacitors_SMD:C_0603_HandSoldering" H 3888 1400 50  0001 C CNN
F 3 "~" H 3850 1550 50  0001 C CNN
	1    3850 1550
	1    0    0    -1  
$EndComp
Wire Wire Line
	4300 1400 4650 1400
Connection ~ 4300 1400
Wire Wire Line
	4300 1400 3850 1400
Wire Wire Line
	3850 1700 4300 1700
Wire Wire Line
	4300 1700 4300 1650
Wire Wire Line
	4300 1400 4300 1450
$Comp
L Device:C_Small C11
U 1 1
P 4300 1550
F 0 "C11" H 4415 1596 50  0000 L CNN
F 1 "0.1uF" H 4415 1505 50  0000 L CNN
F 2 "Capacitors_SMD:C_0603_HandSoldering" H 4338 1400 50  0001 C CNN
F 3 "~" H 4300 1550 50  0001 C CNN
	1    4300 1550
	1    0    0    -1  
$EndComp
$Comp
L fe310:+VAON #PWR0150
U 1 1
P 4900 1650
F 0 "#PWR0150" H 4900 1500 50  0001 C CNN
F 1 "+VAON" H 4915 1823 50  0000 C CNN
F 2 "" H 4900 1650 50  0001 C CNN
F 3 "" H 4900 1650 50  0001 C CNN
	1    4900 1650
	1    0    0    -1  
$EndComp
Wire Wire Line
	5200 1700 5150 1700
Wire Wire Line
	4900 1700 4900 1650
Wire Wire Line
	4650 1950 4650 1900
Wire Wire Line
	4650 1950 4300 1950
Wire Wire Line
	5150 1950 4650 1950
Connection ~ 4650 1950
$Comp
L power:+3V3 #PWR0103
U 1 1
P 4650 1900
F 0 "#PWR0103" H 4650 1750 50  0001 C CNN
F 1 "+3V3" H 4665 2073 50  0000 C CNN
F 2 "" H 4650 1900 50  0001 C CNN
F 3 "" H 4650 1900 50  0001 C CNN
	1    4650 1900
	1    0    0    -1  
$EndComp
Wire Wire Line
	5200 1800 5150 1800
Wire Wire Line
	5150 1800 5150 1700
Connection ~ 5150 1700
Wire Wire Line
	5150 1700 4900 1700
$Comp
L Jumper:SolderJumper_3_Open JP1
U 1 1
P 2450 2200
F 0 "JP1" H 2450 2313 50  0000 C CNN
F 1 "SolderJumper_3_Open" H 2450 2404 50  0000 C CNN
F 2 "Jumper:SolderJumper-3_P1.3mm_Open_RoundedPad1.0x1.5mm" H 2450 2200 50  0001 C CNN
F 3 "~" H 2450 2200 50  0001 C CNN
	1    2450 2200
	-1   0    0    1   
$EndComp
$Comp
L fe310:+VAON #PWR0151
U 1 1
P 2450 2000
F 0 "#PWR0151" H 2450 1850 50  0001 C CNN
F 1 "+VAON" H 2465 2173 50  0000 C CNN
F 2 "" H 2450 2000 50  0001 C CNN
F 3 "" H 2450 2000 50  0001 C CNN
	1    2450 2000
	1    0    0    -1  
$EndComp
Wire Wire Line
	2450 2050 2450 2000
$Comp
L power:+1V8 #PWR0152
U 1 1
P 2700 2150
F 0 "#PWR0152" H 2700 2000 50  0001 C CNN
F 1 "+1V8" H 2715 2323 50  0000 C CNN
F 2 "" H 2700 2150 50  0001 C CNN
F 3 "" H 2700 2150 50  0001 C CNN
	1    2700 2150
	1    0    0    -1  
$EndComp
$Comp
L power:+3V3 #PWR0153
U 1 1
P 2200 2150
F 0 "#PWR0153" H 2200 2000 50  0001 C CNN
F 1 "+3V3" H 2215 2323 50  0000 C CNN
F 2 "" H 2200 2150 50  0001 C CNN
F 3 "" H 2200 2150 50  0001 C CNN
	1    2200 2150
	1    0    0    -1  
$EndComp
Wire Wire Line
	2250 2200 2200 2200
Wire Wire Line
	2200 2200 2200 2150
Wire Wire Line
	2650 2200 2700 2200
Wire Wire Line
	2700 2200 2700 2150
Wire Wire Line
	750  1000 750  950 
$Comp
L fe310:+VAON #PWR0118
U 1 1
P 4150 3500
F 0 "#PWR0118" H 4150 3350 50  0001 C CNN
F 1 "+VAON" H 4165 3673 50  0000 C CNN
F 2 "" H 4150 3500 50  0001 C CNN
F 3 "" H 4150 3500 50  0001 C CNN
	1    4150 3500
	1    0    0    -1  
$EndComp
Wire Wire Line
	4150 3500 4150 3550
$Comp
L fe310:+VAON #PWR?
U 1 1
P 4400 2850
F 0 "#PWR?" H 4400 2700 50  0001 C CNN
F 1 "+VAON" H 4415 3023 50  0000 C CNN
F 2 "" H 4400 2850 50  0001 C CNN
F 3 "" H 4400 2850 50  0001 C CNN
	1    4400 2850
	1    0    0    -1  
$EndComp
$EndSCHEMATC
